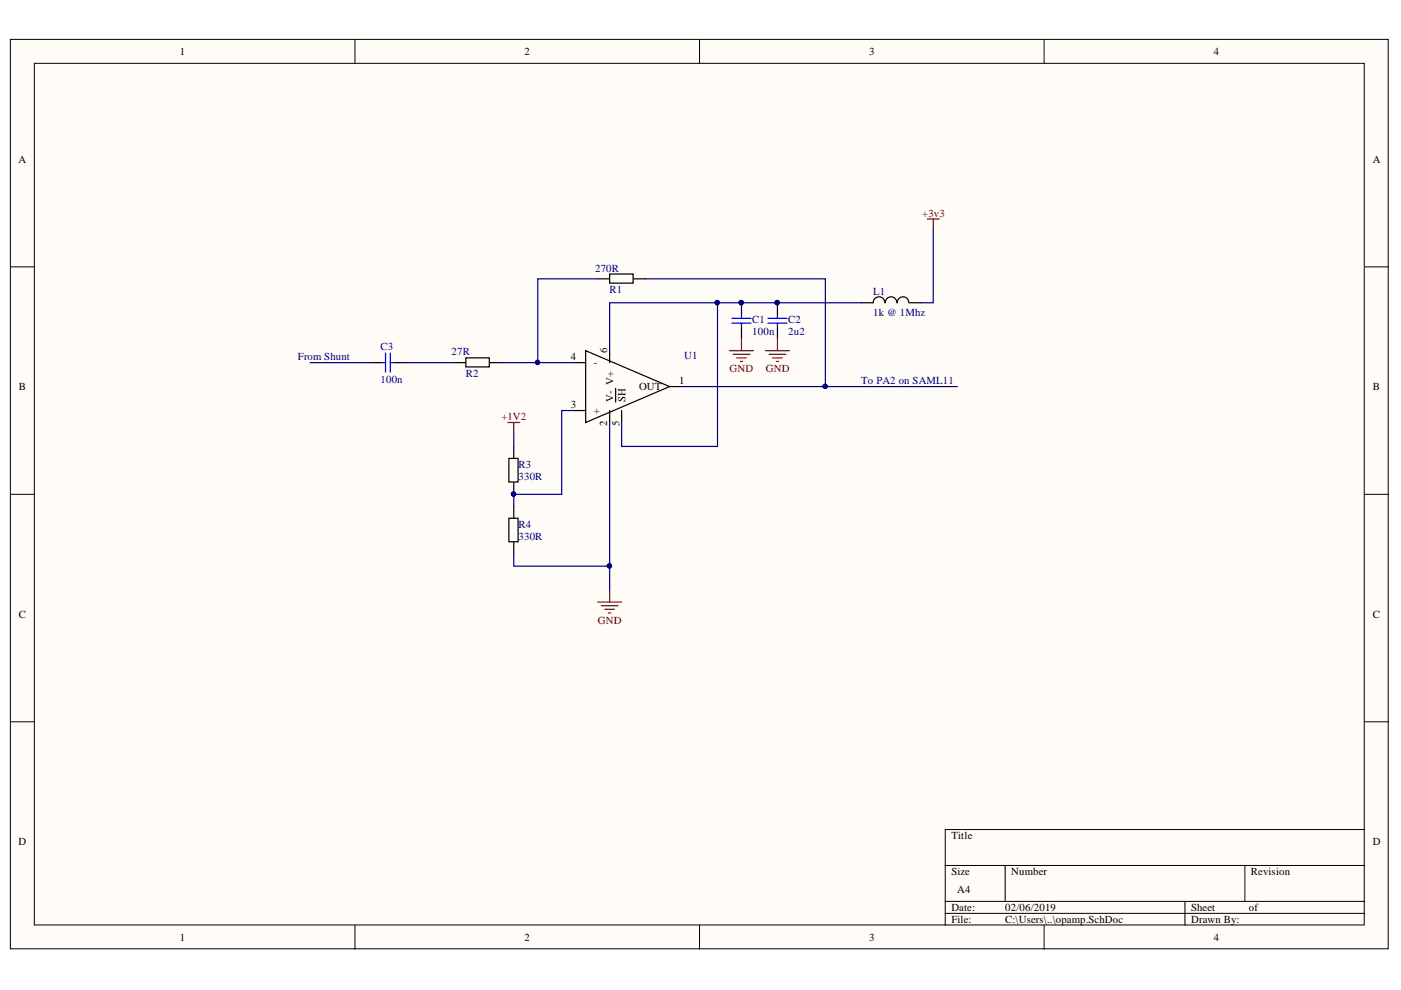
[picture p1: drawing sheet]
<svg xmlns="http://www.w3.org/2000/svg" width="297mm" height="210mm" viewBox="0 0 297 210" stroke-linecap="round" stroke-linejoin="round" font-family="sans-serif">
<g fill="#fffcf8" stroke="#000" stroke-width=".21">
<path d="M2.2 8.4h292.1v192.8h-292.1z"/>
<path d="M7.3 13.4h281.9v182.7h-281.9z"/>
</g>
<g fill="none" stroke="#000" stroke-width=".21">
<path d="M75.3 8.4v5M148.3 8.4v5M221.4 8.4v5M2.2 56.6h5.1M289.3 56.6h5.1M2.2 104.8h5.1M289.3 104.8h5.1M2.2 153h5.1M289.3 153h5.1M289.3 175.9h-88.9v20.3M75.3 196.2v5.1M148.3 196.2v5.1"/>
<path d="M200.4 183.5h88.9M200.4 191.1h88.9M200.4 193.7h88.9M213.1 183.5v7.6M221.4 196.2v5.1M251.2 191.1v5.1M263.9 183.5v7.6"/>
</g>
<g fill="none" stroke="#000" stroke-width=".25">
<path d="M126.7 59.1h2.6M129.3 58.1h4.9v1.9h-4.9zM134.3 59.1h2.6M78.4 76.9h2.6M83.5 76.9h2.6M96.2 76.9h2.6M98.8 75.9h4.9v1.9h-4.9zM103.8 76.9h2.6M121.6 76.9h2.6M124.2 74.3l17.8 7.7-17.8 7.6zM129.3 74.3v2.6M157.2 64.2v2.5"/>
<path d="M157.2 69.3v2.5M164.8 64.2v2.5M164.8 69.3v2.5M187.6 64.2a1.23 1.23 0 0 0-1.2-1.3 1.23 1.23 0 0 0-1.3 1.3h-2.5M190.1 64.2a1.22 1.22 0 0 0-1.2-1.3 1.22 1.22 0 0 0-1.2 1.3M192.7 64.2a1.22 1.22 0 0 0-1.2-1.3 1.22 1.22 0 0 0-1.3 1.3M192.8 64.2h2.5M107.9 97.2h1.9v5h-1.9zM108.9 94.7v2.5M121.6 87h2.6M129.3 87v2.6M130.5 82.3v3"/>
<path d="M131.8 87v2.6M142 82h2.5M107.9 109.9h1.9v5h-1.9zM108.9 102.3v2.5M108.9 107.3v2.6M108.9 115v2.5"/>
</g>
<g fill="none" stroke="#800000" stroke-width=".25">
<path d="M196.6 46.4h2.5M197.9 46.4v2.6M154.7 74.3h5M155.4 75.1h3.6M156.2 75.9h2M157 76.6h.5M157.2 71.8v2.5M162.3 74.3h5.1M163.1 75.1h3.5M163.8 75.9h2M164.6 76.6h.5M164.8 71.8v2.5"/>
<path d="M107.7 89.6h2.5M108.9 89.6v2.5M126.7 127.7h5.1M127.5 128.4h3.5M128.2 129.2h2.1M129 129.9h.5M129.3 125.1v2.6"/>
</g>
<path d="M81 76.9h.7M81.7 74.9v4M82.8 74.9v4M82.8 76.9h.7M155.2 68.5h4M155.2 67.5h4M157.2 66.7v.8M157.2 68.5v.8M162.8 68.5h4.1M162.8 67.5h4.1M164.8 66.7v.8M164.8 68.5v.8" fill="none" stroke="#00f" stroke-width=".25"/>
<g fill="#000080" stroke="#000080" stroke-width=".21">
<circle cx="157.2" cy="64.2" r=".46"/>
<circle cx="108.9" cy="104.8" r=".46"/>
<circle cx="114" cy="76.8" r=".46"/>
<circle cx="174.9" cy="81.9" r=".46"/>
<circle cx="129.2" cy="120" r=".46"/>
<circle cx="152.1" cy="64.2" r=".47"/>
<circle cx="164.8" cy="64.2" r=".46"/>
</g>
<g fill="none" stroke="#000080" stroke-width=".25">
<path d="M126.7 59.1h-12.7v17.8M136.9 59.1h38.1v22.9h-30.5M197.9 49v15.2h-2.6M65.7 76.9h12.7M86.1 76.9h10.1M106.4 76.9h15.2M129.3 74.3v-10.1h22.8v30.5h-20.3v-5.1M152.1 64.2h30.5M108.9 92.1v2.6M121.6 87h-2.5v17.8h-10.2v2.5M129.3 89.6v35.5M175 82h27.9"/>
<path d="M108.9 117.5v2.5h20.4"/>
</g>
<g font-size="2.3">
<text x="38.1" y="11.7">1</text>
<text x="111.2" y="11.7">2</text>
<text x="184.3" y="11.7">3</text>
<text x="257.4" y="11.7">4</text>
<text x="3.9" y="34.5">A</text>
<text x="291.1" y="34.5">A</text>
<text x="121" y="76.4">4</text>
<text x="125.9" y="77.7">-</text>
<text x="128.7" y="74.9" transform="rotate(-90 128.7 74.9)">6</text>
<text x="4" y="82.7">B</text>
<text x="135.5" y="82.7">OUT</text>
<text x="144" y="81.5">1</text>
<text x="291.1" y="82.7">B</text>
<text x="121" y="86.5">3</text>
<text x="125.9" y="87.8">+</text>
<text x="130.1" y="85.3" transform="rotate(-90 130.1 85.3)">V- V+</text>
<text x="132.6" y="85.3" transform="rotate(-90 132.6 85.3)">SH</text>
<text x="128.7" y="90.2" transform="rotate(-90 128.7 90.2)">2</text>
<text x="131.3" y="90.2" transform="rotate(-90 131.3 90.2)">5</text>
<text x="4" y="131">C</text>
<text x="291.1" y="131">C</text>
<text x="3.9" y="179.2">D</text>
<text x="201.7" y="177.9">Title</text>
<text x="291.1" y="179.2">D</text>
<text x="201.7" y="185.6">Size</text>
<text x="214.4" y="185.6">Number</text>
<text x="265.2" y="185.6">Revision</text>
<text x="203" y="189.4">A4</text>
<text x="201.7" y="193.2">Date:</text>
<text x="201.7" y="195.7">File:</text>
<text x="213.1" y="193.2">02/06/2019</text>
<text x="213.1" y="195.7">C:\Users\..\opamp.SchDoc</text>
<text x="252.5" y="193.2">Sheet</text>
<text x="252.5" y="195.7">Drawn By:</text>
<text x="264.8" y="193.2">of</text>
<text x="38.1" y="199.5">1</text>
<text x="111.2" y="199.5">2</text>
<text x="184.3" y="199.5">3</text>
<text x="257.4" y="199.5">4</text>
</g>
<g font-size="2.3" fill="#800000">
<text x="195.5" y="46">+3v3</text>
<text x="154.7" y="78.9">GND</text>
<text x="162.4" y="78.9">GND</text>
<text x="106.3" y="89.1">+1V2</text>
<text x="126.8" y="132.2">GND</text>
</g>
<g font-size="2.3" fill="#000080">
<text x="126.2" y="57.6">270R</text>
<text x="129.2" y="62.2">R1</text>
<text x="185.1" y="62.4">L1</text>
<text x="159.5" y="68.5">C1</text>
<text x="159.5" y="71.1">100n</text>
<text x="167.1" y="68.5">C2</text>
<text x="167.1" y="71.1">2u2</text>
<text x="185.1" y="67">1k @ 1Mhz</text>
<text x="63.2" y="76.4">From Shunt</text>
<text x="80.7" y="74.1">C3</text>
<text x="95.7" y="75.4">27R</text>
<text x="145" y="76.1">U1</text>
<text x="80.7" y="81.2">100n</text>
<text x="98.8" y="79.9">R2</text>
<text x="182.6" y="81.5">To PA2 on SAML11</text>
<text x="109.9" y="99.2">R3</text>
<text x="109.9" y="101.7">330R</text>
<text x="109.9" y="112">R4</text>
<text x="109.9" y="114.5">330R</text>
</g>
</svg>
